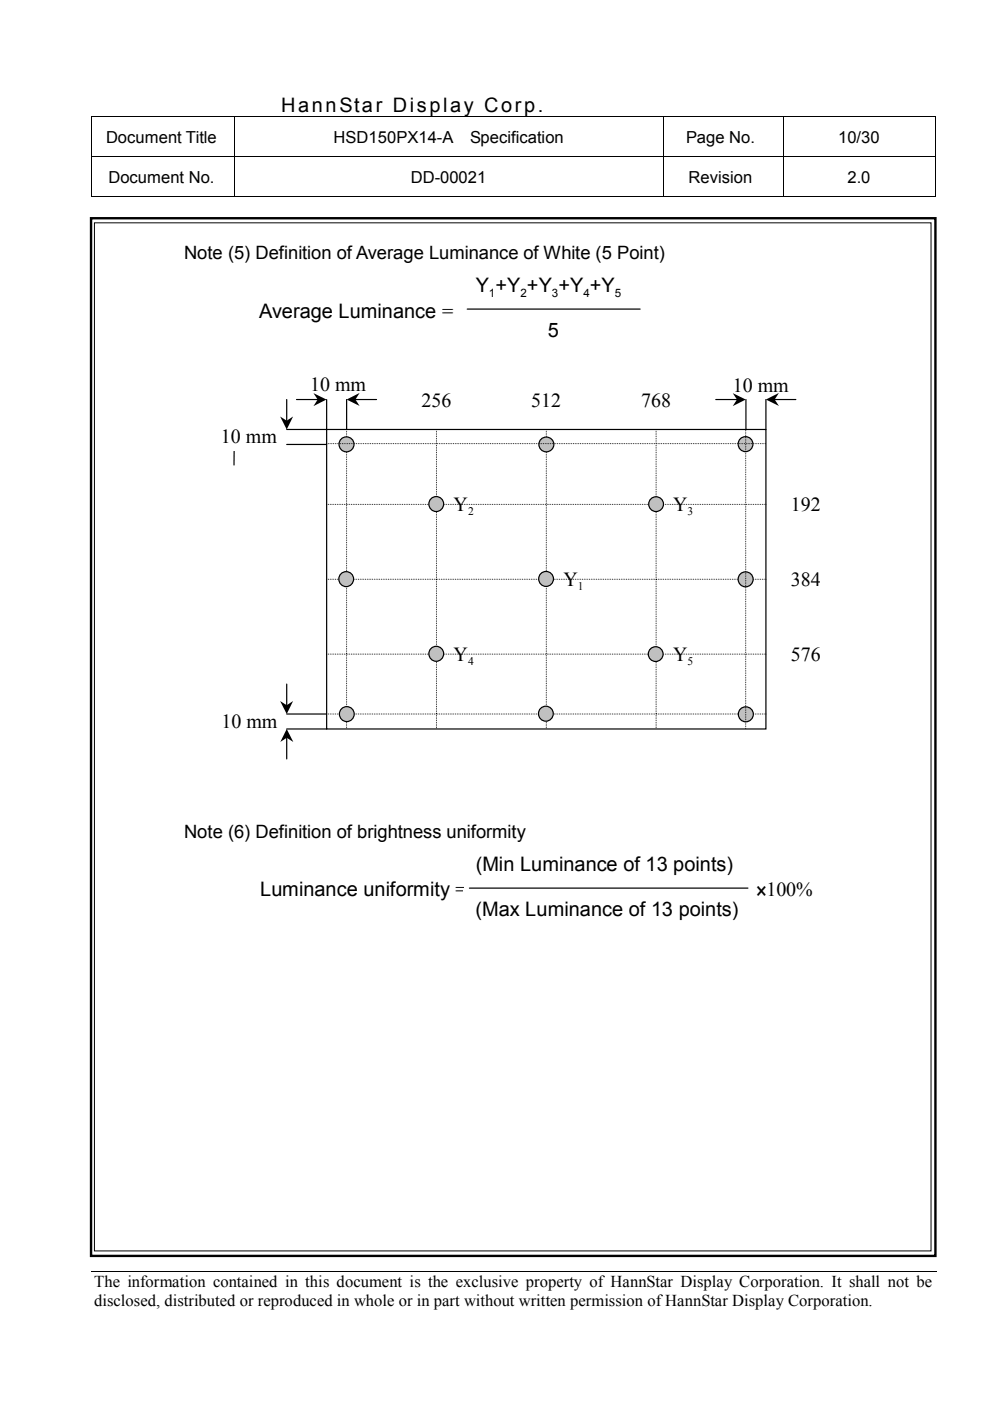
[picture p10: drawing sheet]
<svg xmlns="http://www.w3.org/2000/svg" width="210mm" height="297mm" viewBox="0 0 210 297" stroke-linecap="round" stroke-linejoin="round" font-family="sans-serif">
<g fill="none" stroke="#000" stroke-width=".21">
<path d="M19.4 24.8h178.9M19.4 33.2h178.9M19.5 24.8v8.3M19.5 33.3v8.5M49.6 24.8v8.3M49.6 33.3v8.5M140.6 24.8v8.3M140.6 33.3v8.5M166 24.8v8.3M166 33.3v8.5M198.2 24.8v8.3M198.2 33.3v8.5"/>
<path d="M19.4 41.7h30.1M49.7 41.7h90.8M140.7 41.7h25.2M166.1 41.7h32.1M19.3 269.7h179.2"/>
</g>
<path d="M198.2 41.6h.1v.2h-.1z" fill="#000"/>
<g fill="#fff">
<path d="M19.3 277.9l179.2 .1z"/>
<path d="M198.5 269.7v8.3z"/>
<path d="M198.5 277.9v.1z"/>
</g>
<path d="M19.3 46.3h179v220h-179z" fill="none" stroke="#000" stroke-width=".51"/>
<path d="M20 47.2h177.4v218h-177.4z" fill-rule="evenodd" fill="#fff" stroke="#000" stroke-width=".21"/>
<g fill="#fff">
<path d="M98.3 56h38.1v9.6h-38.1z"/>
<path d="M98.3 65.6h38.1v9.5h-38.1z"/>
</g>
<path d="M99.1 65.5h36.6M49.7 94l-.1 4.6" fill="none" stroke="#000" stroke-width=".25"/>
<path d="M49.7 92.2l1.4 2.8-1.4-.9-1.4 .9z" fill="#000"/>
<path d="M69.3 91.1h93.1v63.5h-93.1z" fill-rule="evenodd" fill="#fff" stroke="#000" stroke-width=".25"/>
<g fill="#fff">
<path d="M43.4 149.6h19v6.4h-19z"/>
<path d="M62.2 78.3h19v6.3h-19z"/>
<path d="M43.3 89.3h19.1v6.4h-19.1z"/>
<path d="M151.8 78.4h19.1v6.3h-19.1z"/>
</g>
<path d="M73.5 91.1v63.5M92.5 91.1v63.5M115.8 91.1v63.5M139.1 91.1v63.5M69.3 106.9h93.1M69.3 122.8h93.1M69.3 138.7h93.1M69.3 151.4h93.1" fill="none" stroke="#000" stroke-width=".21" stroke-dasharray="0 .3"/>
<g fill="none" stroke="#c0c0c0" stroke-width=".21">
<path d="M71.9 92.8h3.2M71.9 92.9h3.2M71.9 93.1h3.2M71.9 93.3h3.2M71.9 93.5h3.2M71.9 93.6h3.2M71.9 93.8h3.2M71.9 94h3.2M71.9 94.1h3.2M71.9 94.3h3.2M71.9 94.5h3.2M71.9 94.6h3.2"/>
<path d="M71.9 94.8h3.2M71.9 95h3.2M71.9 95.1h3.2M71.9 95.3h3.2M71.9 95.5h3.2M71.9 95.7h3.2M71.9 95.8h3.2M114.3 92.8h3.1M114.3 92.9h3.1M114.3 93.1h3.1M114.3 93.3h3.1M114.3 93.5h3.1"/>
<path d="M114.3 93.6h3.1M114.3 93.8h3.1M114.3 94h3.1M114.3 94.1h3.1M114.3 94.3h3.1M114.3 94.5h3.1M114.3 94.6h3.1M114.3 94.8h3.1M114.3 95h3.1M114.3 95.1h3.1M114.3 95.3h3.1M114.3 95.5h3.1"/>
<path d="M114.3 95.7h3.1M114.3 95.8h3.1M156.5 92.6h3.1M156.5 92.8h3.1M156.5 92.9h3.1M156.5 93.1h3.1M156.5 93.3h3.1M156.5 93.5h3.1M156.5 93.6h3.1M156.5 93.8h3.1M156.5 94h3.1M156.5 94.1h3.1"/>
<path d="M156.5 94.3h3.1M156.5 94.5h3.1M156.5 94.6h3.1M156.5 94.8h3.1M156.5 95h3.1M156.5 95.1h3.1M156.5 95.3h3.1M156.5 95.5h3.1M156.5 95.7h3.1M90.9 105.5h3.2M90.9 105.6h3.2M90.9 105.8h3.2"/>
<path d="M90.9 106h3.2M90.9 106.2h3.2M90.9 106.3h3.2M90.9 106.5h3.2M90.9 106.7h3.2M90.9 106.8h3.2M90.9 107h3.2M90.9 107.2h3.2M90.9 107.3h3.2M90.9 107.5h3.2M90.9 107.7h3.2M90.9 107.8h3.2"/>
<path d="M90.9 108h3.2M90.9 108.2h3.2M90.9 108.4h3.2M90.9 105.3h3.2M137.5 105.5h3.2M137.5 105.6h3.2M137.5 105.8h3.2M137.5 106h3.2M137.5 106.2h3.2M137.5 106.3h3.2M137.5 106.5h3.2M137.5 106.7h3.2"/>
<path d="M137.5 106.8h3.2M137.5 107h3.2M137.5 107.2h3.2M137.5 107.3h3.2M137.5 107.5h3.2M137.5 107.7h3.2M137.5 107.8h3.2M137.5 108h3.2M137.5 108.2h3.2M137.5 108.4h3.2M71.8 121.2h3.2M71.8 121.4h3.2"/>
<path d="M71.8 121.6h3.2M71.8 121.7h3.2M71.8 121.9h3.2M71.8 122.1h3.2M71.8 122.2h3.2M71.8 122.4h3.2M71.8 122.6h3.2M71.8 122.7h3.2M71.8 122.9h3.2M71.8 123.1h3.2M71.8 123.3h3.2M71.8 123.4h3.2"/>
<path d="M71.8 123.6h3.2M71.8 123.8h3.2M71.8 123.9h3.2M71.8 124.1h3.2M71.8 124.3h3.2M90.9 137.1h3.2M90.9 137.3h3.2M90.9 137.5h3.2M90.9 137.6h3.2M90.9 137.8h3.2M90.9 138h3.2M90.9 138.2h3.2"/>
<path d="M90.9 138.3h3.2M90.9 138.5h3.2M90.9 138.7h3.2M90.9 138.8h3.2M90.9 139h3.2M90.9 139.2h3.2M90.9 139.3h3.2M90.9 139.5h3.2M90.9 139.7h3.2M90.9 139.8h3.2M114.2 121.2h3.1M114.2 121.4h3.1"/>
<path d="M114.2 121.6h3.1M114.2 121.7h3.1M114.2 121.9h3.1M114.2 122.1h3.1M114.2 122.2h3.1M114.2 122.4h3.1M114.2 122.6h3.1M114.2 122.7h3.1M114.2 122.9h3.1M114.2 123.1h3.1M114.2 123.3h3.1M114.2 123.4h3.1"/>
<path d="M114.2 123.6h3.1M114.2 123.8h3.1M114.2 123.9h3.1M114.2 124.1h3.1M114.2 124.3h3.1M137.5 137.1h3.1M137.5 137.3h3.1M137.5 137.5h3.1M137.5 137.6h3.1M137.5 137.8h3.1M137.5 138h3.1M137.5 138.2h3.1"/>
<path d="M137.5 138.3h3.1M137.5 138.5h3.1M137.5 138.7h3.1M137.5 138.8h3.1M137.5 139h3.1M137.5 139.2h3.1M137.5 139.3h3.1M137.5 139.5h3.1M137.5 139.7h3.1M137.5 139.8h3.1M156.5 121.4h3.2M156.5 121.6h3.2"/>
<path d="M156.5 121.7h3.2M156.5 121.9h3.2M156.5 122.1h3.2M156.5 122.2h3.2M156.5 122.4h3.2M156.5 122.6h3.2M156.5 122.7h3.2M156.5 122.9h3.2M156.5 123.1h3.2M156.5 123.3h3.2M156.5 123.4h3.2M156.5 123.6h3.2"/>
<path d="M156.5 123.8h3.2M156.5 123.9h3.2M156.5 124.1h3.2M156.5 124.3h3.2M156.5 124.4h3.2M72 150h3.1M72 150.2h3.1M72 150.3h3.1M72 150.5h3.1M72 150.7h3.1M72 150.9h3.1M72 151h3.1"/>
<path d="M72 151.2h3.1M72 151.4h3.1M72 151.5h3.1M72 151.7h3.1M72 151.9h3.1M72 152h3.1M72 152.2h3.1M72 152.4h3.1M72 152.5h3.1M72 152.7h3.1M72 152.9h3.1M72 149.8h3.1"/>
<path d="M90.9 140h3.2M90.9 140.2h3.2M114.2 150h3.1M114.2 150.2h3.1M114.2 150.3h3.1M114.2 150.5h3.1M114.2 150.7h3.1M114.2 150.9h3.1M114.2 151h3.1M114.2 151.2h3.1M114.2 151.4h3.1M114.2 151.5h3.1"/>
<path d="M114.2 151.7h3.1M114.2 151.9h3.1M114.2 152h3.1M114.2 152.2h3.1M114.2 152.4h3.1M114.2 152.5h3.1M114.2 152.7h3.1M114.2 152.9h3.1M114.2 149.8h3.1M137.5 140h3.1M137.5 140.2h3.1M156.5 150h3.2"/>
<path d="M156.5 150.2h3.2M156.5 150.3h3.2M156.5 150.5h3.2M156.5 150.7h3.2M156.5 150.9h3.2M156.5 151h3.2M156.5 151.2h3.2M156.5 151.4h3.2M156.5 151.5h3.2M156.5 151.7h3.2M156.5 151.9h3.2M156.5 152h3.2"/>
<path d="M156.5 152.2h3.2M156.5 152.4h3.2M156.5 152.5h3.2M156.5 152.7h3.2M156.5 152.9h3.2M156.5 153h3.2"/>
</g>
<g fill="none" stroke="#000" stroke-width=".25">
<circle cx="73.5" cy="94.2" r="1.6"/>
<circle cx="115.9" cy="94.2" r="1.58"/>
<circle cx="158.1" cy="94.2" r="1.58"/>
<circle cx="92.5" cy="106.9" r="1.58"/>
<circle cx="139.1" cy="106.9" r="1.57"/>
<circle cx="73.4" cy="122.8" r="1.58"/>
<circle cx="92.5" cy="138.6" r="1.58"/>
<circle cx="115.8" cy="122.7" r="1.58"/>
<circle cx="139" cy="138.7" r="1.57"/>
<circle cx="158.1" cy="122.8" r="1.6"/>
<circle cx="73.5" cy="151.4" r="1.58"/>
<circle cx="115.7" cy="151.3" r="1.58"/>
<circle cx="158.1" cy="151.4" r="1.6"/>
</g>
<g fill="#fff">
<path d="M86.2 81.5h12.7v6.4h-12.7z"/>
<path d="M109.5 81.5h12.7v6.4h-12.7z"/>
<path d="M132.8 81.5h12.7v6.4h-12.7z"/>
<path d="M164.5 103.8h12.7v6.3h-12.7z"/>
<path d="M164.5 119.6h12.7v6.4h-12.7z"/>
<path d="M164.5 135.5h12.7v6.4h-12.7z"/>
</g>
<g fill="none" stroke="#000" stroke-width=".25">
<path d="M60.8 84.7v4.6M60.8 94.2h8.5M62.9 84.7h4.5M69.3 84.7v6.4h-8.5M73.5 84.7v6.4M75.3 84.7h4.5M151.8 84.7h4.5M158.2 84.7v6.4M162.4 84.7v6.4M164.2 84.7h4.5M60.8 154.6h8.5M60.8 145v4.6"/>
<path d="M60.8 156.3v4.6M60.8 151.4h8.5"/>
</g>
<path d="M59.4 88.3l1.4 .9 1.3-.9-1.3 2.8zM66.5 83.4l2.7 1.3-2.7 1.4 .9-1.4zM73.5 84.7l2.7-1.4-.8 1.4 .8 1.4zM155.4 83.4l2.7 1.3-2.7 1.4 .9-1.4zM162.4 84.7l2.7-1.4-.8 1.4 .8 1.4zM59.4 148.6l1.4 .9 1.3-.9-1.3 2.8zM60.8 154.6l1.4 2.7-1.4-.9-1.4 .9z" fill="#000"/>
<path d="M69.2 94.1h93.1M158.1 91.2v63.5" fill="none" stroke="#000" stroke-width=".21" stroke-dasharray="0 .3"/>
<g fill="#fff">
<path d="M98.3 178.8h61.4v9.5h-61.4z"/>
<path d="M98.3 188.4h61.4v9.5h-61.4z"/>
</g>
<path d="M99.5 188.3h59.1" fill="none" stroke="#000" stroke-width=".25"/>
<g font-size="4.2">
<text x="59.6" y="23.8">HannStar Display Corp.</text>
<text x="100.9" y="62">Y +Y +Y +Y +Y</text>
<text x="54.9" y="67.4">Average Luminance =</text>
<text x="116.2" y="71.5">5</text>
<text x="65.7" y="82.9">10 mm</text>
<text x="155.4" y="83">10 mm</text>
<text x="89.4" y="86.2">256</text>
<text x="112.6" y="86.2">512</text>
<text x="135.9" y="86.2">768</text>
<text x="46.8" y="94">10 mm</text>
<text x="96.2" y="108.3">Y</text>
<text x="142.7" y="108.3">Y</text>
<text x="167.7" y="108.4">192</text>
<text x="119.5" y="124.2">Y</text>
<text x="167.7" y="124.3">384</text>
<text x="96.2" y="140.1">Y</text>
<text x="142.7" y="140.1">Y</text>
<text x="167.7" y="140.2">576</text>
<text x="46.9" y="154.3">10 mm</text>
<text x="100.9" y="184.7">(Min Luminance of 13 points)</text>
<text x="55.2" y="190">Luminance uniformity =</text>
<text x="162.5" y="190">100%</text>
<text x="100.8" y="194.3">(Max Luminance of 13 points)</text>
</g>
<g font-size="3.9">
<text x="39" y="54.9">Note (5) Definition of Average Luminance of White (5 Point)</text>
<text x="39" y="177.6">Note (6) Definition of brightness uniformity</text>
</g>
<g font-size="3.5">
<text x="22.5" y="30.3">Document Title</text>
<text x="70.7" y="30.3">HSD150PX14-A</text>
<text x="99.7" y="30.3">Specification</text>
<text x="145.4" y="30.3">Page No.</text>
<text x="177.7" y="30.3">10/30</text>
<text x="23" y="38.7">Document No.</text>
<text x="87.1" y="38.7">DD-00021</text>
<text x="146" y="38.7">Revision</text>
<text x="179.7" y="38.7">2.0</text>
<text x="20" y="273">The information contained in this document is the exclusive property of HannStar Display Corporation. It shall not be</text>
<text x="20" y="277">disclosed, distributed or reproduced in whole or in part without written permission of HannStar Display Corporation.</text>
</g>
<g font-size="2.5">
<text x="103.7" y="62.9">1</text>
<text x="110.4" y="62.9">2</text>
<text x="117" y="62.9">3</text>
<text x="123.7" y="62.9">4</text>
<text x="130.3" y="62.9">5</text>
<text x="99.2" y="109.2">2</text>
<text x="145.8" y="109.2">3</text>
<text x="122.5" y="125.1">1</text>
<text x="99.2" y="141">4</text>
<text x="145.8" y="141">5</text>
</g>
</svg>
